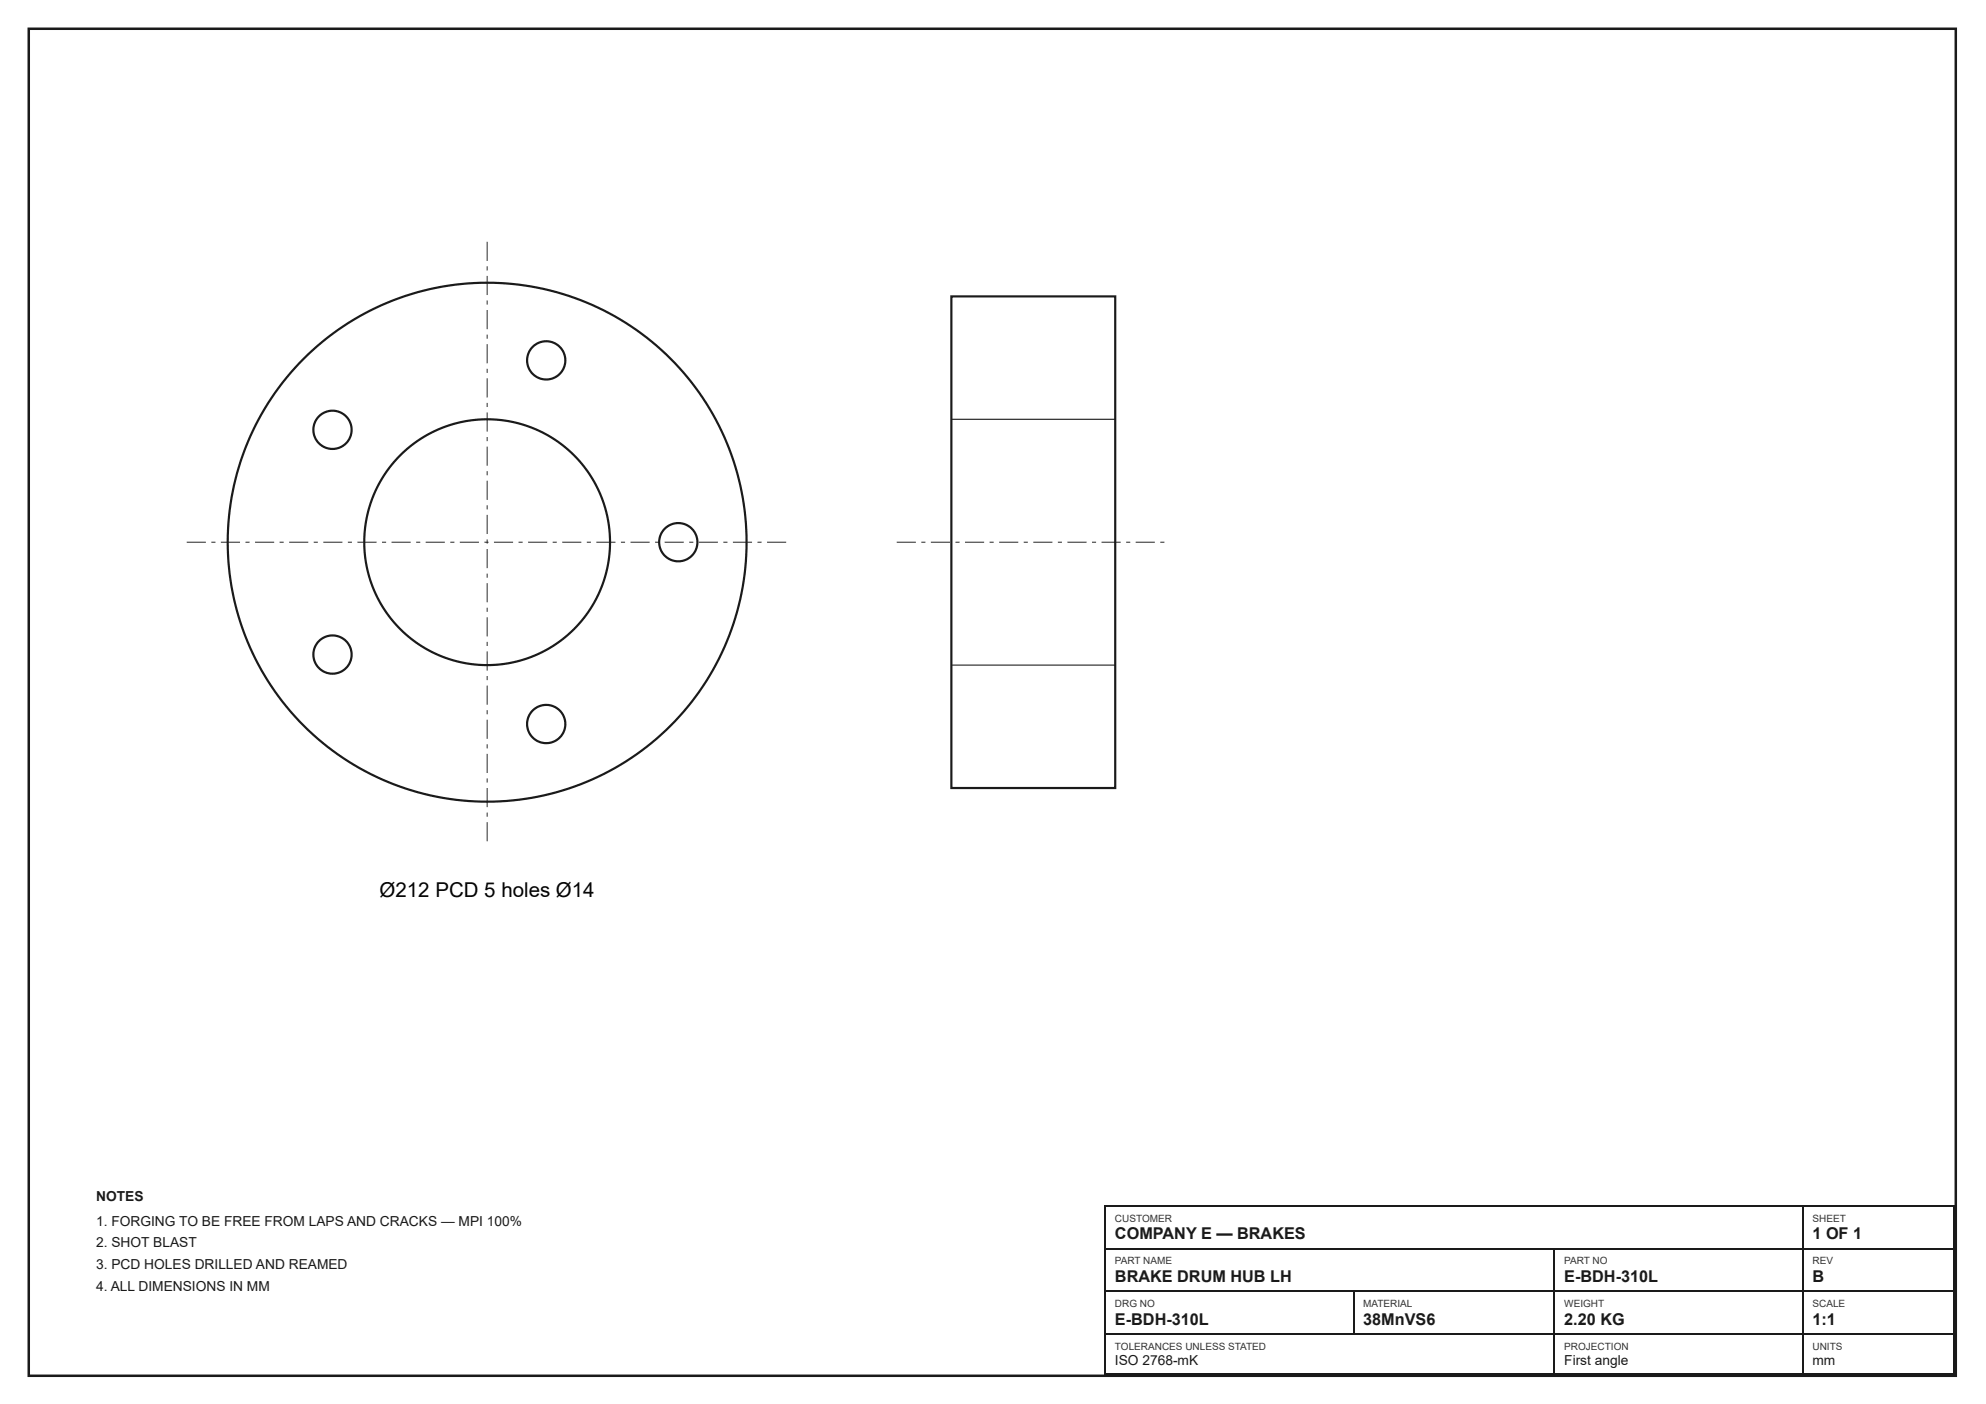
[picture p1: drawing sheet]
<svg xmlns="http://www.w3.org/2000/svg" width="420mm" height="297mm" viewBox="0 0 420 297" stroke-linecap="round" stroke-linejoin="round" font-family="sans-serif">
<path d="M2.9 2.9h414.1v291.3h-414.1z" fill="none" stroke="#fff" stroke-width="5.8" stroke-linecap="butt"/>
<path d="M6.1 6.1h407.7v284.9h-407.7z" fill="none" stroke="#1a1a1a" stroke-width=".53"/>
<g fill="none" stroke="#1a1a1a" stroke-width=".46">
<circle cx="115.6" cy="76.2" r="4"/>
<circle cx="70.4" cy="90.9" r="4"/>
<circle cx="103.1" cy="114.7" r="26"/>
<circle cx="103.1" cy="114.7" r="54.9"/>
<circle cx="143.5" cy="114.7" r="4"/>
<circle cx="70.4" cy="138.5" r="4"/>
<circle cx="115.6" cy="153.2" r="4"/>
</g>
<g fill="#1a1a1a">
<path d="M39.5 114.6h4.1v.2h-4.1zM44.7 114.6h.9v.2h-.9zM46.7 114.6h4.1v.2h-4.1zM51.9 114.6h.9v.2h-.9zM54 114.6h4v.2h-4zM59.2 114.6h.8v.2h-.8zM61.2 114.6h4v.2h-4zM66.4 114.6h.8v.2h-.8zM68.4 114.6h4v.2h-4zM73.6 114.6h.9v.2h-.9zM75.6 114.6h4.1v.2h-4.1zM80.8 114.6h.9v.2h-.9zM82.8 114.6h4.1v.2h-4.1zM88 114.6h.9v.2h-.9zM90.1 114.6h4v.2h-4zM95.3 114.6h.8v.2h-.8zM97.3 114.6h4v.2h-4zM102.5 114.6h.9v.2h-.9zM104.5 114.6h4.1v.2h-4.1zM109.7 114.6h.9v.2h-.9zM111.7 114.6h4.1v.2h-4.1zM116.9 114.6h.9v.2h-.9zM119 114.6h4v.2h-4zM124.2 114.6h.8v.2h-.8zM126.2 114.6h4v.2h-4zM131.4 114.6h.8v.2h-.8zM133.4 114.6h4v.2h-4zM138.6 114.6h.9v.2h-.9zM140.6 114.6h4.1v.2h-4.1zM145.8 114.6h.9v.2h-.9zM147.8 114.6h4.1v.2h-4.1zM153 114.6h.9v.2h-.9zM155.1 114.6h4v.2h-4zM160.3 114.6h.8v.2h-.8zM162.3 114.6h4v.2h-4z"/>
<path d="M103 51.1h.2v4.1h-.2zM103 56.3h.2v.9h-.2zM103 58.4h.2v4h-.2zM103 63.6h.2v.8h-.2zM103 65.6h.2v4h-.2zM103 70.8h.2v.9h-.2zM103 72.8h.2v4.1h-.2zM103 78h.2v.9h-.2zM103 80h.2v4.1h-.2zM103 85.2h.2v.9h-.2zM103 87.3h.2v4h-.2zM103 92.5h.2v.8h-.2zM103 94.5h.2v4h-.2zM103 99.7h.2v.8h-.2zM103 101.7h.2v4h-.2zM103 106.9h.2v.9h-.2zM103 108.9h.2v4.1h-.2zM103 114.1h.2v.9h-.2zM103 116.1h.2v4.1h-.2zM103 121.3h.2v.9h-.2zM103 123.4h.2v4h-.2zM103 128.6h.2v.8h-.2zM103 130.6h.2v4h-.2zM103 135.8h.2v.9h-.2zM103 137.8h.2v4.1h-.2zM103 143h.2v.9h-.2zM103 145h.2v4.1h-.2zM103 150.2h.2v.9h-.2zM103 152.3h.2v4h-.2zM103 157.5h.2v.8h-.2zM103 159.5h.2v4h-.2zM103 164.7h.2v.8h-.2zM103 166.7h.2v4h-.2zM103 171.9h.2v.9h-.2zM103 173.9h.2v4.1h-.2z"/>
</g>
<path d="M201.3 62.7h34.7v104h-34.7z" fill="none" stroke="#1a1a1a" stroke-width=".46"/>
<path d="M201.3 88.7h34.7M201.3 140.7h34.7" fill="none" stroke="#1a1a1a" stroke-width=".23"/>
<path d="M189.7 114.6h4.1v.2h-4.1zM194.9 114.6h.9v.2h-.9zM197 114.6h4v.2h-4zM202.2 114.6h.8v.2h-.8zM204.2 114.6h4v.2h-4zM209.4 114.6h.8v.2h-.8zM211.4 114.6h4v.2h-4zM216.6 114.6h.9v.2h-.9zM218.6 114.6h4.1v.2h-4.1zM223.8 114.6h.9v.2h-.9zM225.8 114.6h4.1v.2h-4.1zM231 114.6h.9v.2h-.9zM233.1 114.6h4v.2h-4zM238.3 114.6h.8v.2h-.8zM240.3 114.6h4v.2h-4zM245.5 114.6h.9v.2h-.9z" fill="#1a1a1a"/>
<path d="M233.6 255.2h179.9M233.8 255.1v35.7M381.4 255.1v35.7M413.4 255.1v35.7M233.6 264.2h179.9M233.6 273.2h179.9M286.4 273.3v9M328.7 264.3v26.5M233.6 282.2h179.9M233.6 290.6h179.9" fill="none" stroke="#1a1a1a" stroke-width=".26"/>
<text font-size="4.3" x="80.3" y="189.8">Ø212 PCD 5 holes Ø14</text>
<g font-size="3.4" fill="#1a1a1a">
<text x="235.9" y="262.2">COMPANY E — BRAKES</text>
<text x="383.5" y="262.2">1 OF 1</text>
<text x="235.9" y="271.2">BRAKE DRUM HUB LH</text>
<text x="331" y="271.2">E-BDH-310L</text>
<text x="383.5" y="271.2">B</text>
<text x="235.9" y="280.2">E-BDH-310L</text>
<text x="288.4" y="280.2">38MnVS6</text>
<text x="331" y="280.2">2.20 KG</text>
<text x="383.5" y="280.2">1:1</text>
</g>
<g font-size="2.9" fill="#1a1a1a">
<text x="20.3" y="254">NOTES</text>
<text x="20.3" y="259.3">1. FORGING TO BE FREE FROM LAPS AND CRACKS — MPI 100%</text>
<text x="20.3" y="263.8">2. SHOT BLAST</text>
<text x="20.3" y="268.6">3. PCD HOLES DRILLED AND REAMED</text>
<text x="20.3" y="273">4. ALL DIMENSIONS IN MM</text>
<text x="235.9" y="288.7">ISO 2768-mK</text>
<text x="331" y="288.7">First angle</text>
<text x="383.5" y="288.7">mm</text>
</g>
<g font-size="2.1" fill="#333">
<text x="235.9" y="258.5">CUSTOMER</text>
<text x="383.5" y="258.5">SHEET</text>
<text x="235.9" y="267.5">PART NAME</text>
<text x="331" y="267.5">PART NO</text>
<text x="383.5" y="267.5">REV</text>
<text x="235.9" y="276.5">DRG NO</text>
<text x="288.4" y="276.5">MATERIAL</text>
<text x="331" y="276.5">WEIGHT</text>
<text x="383.5" y="276.5">SCALE</text>
<text x="235.9" y="285.5">TOLERANCES UNLESS STATED</text>
<text x="331" y="285.5">PROJECTION</text>
<text x="383.5" y="285.5">UNITS</text>
</g>
</svg>
